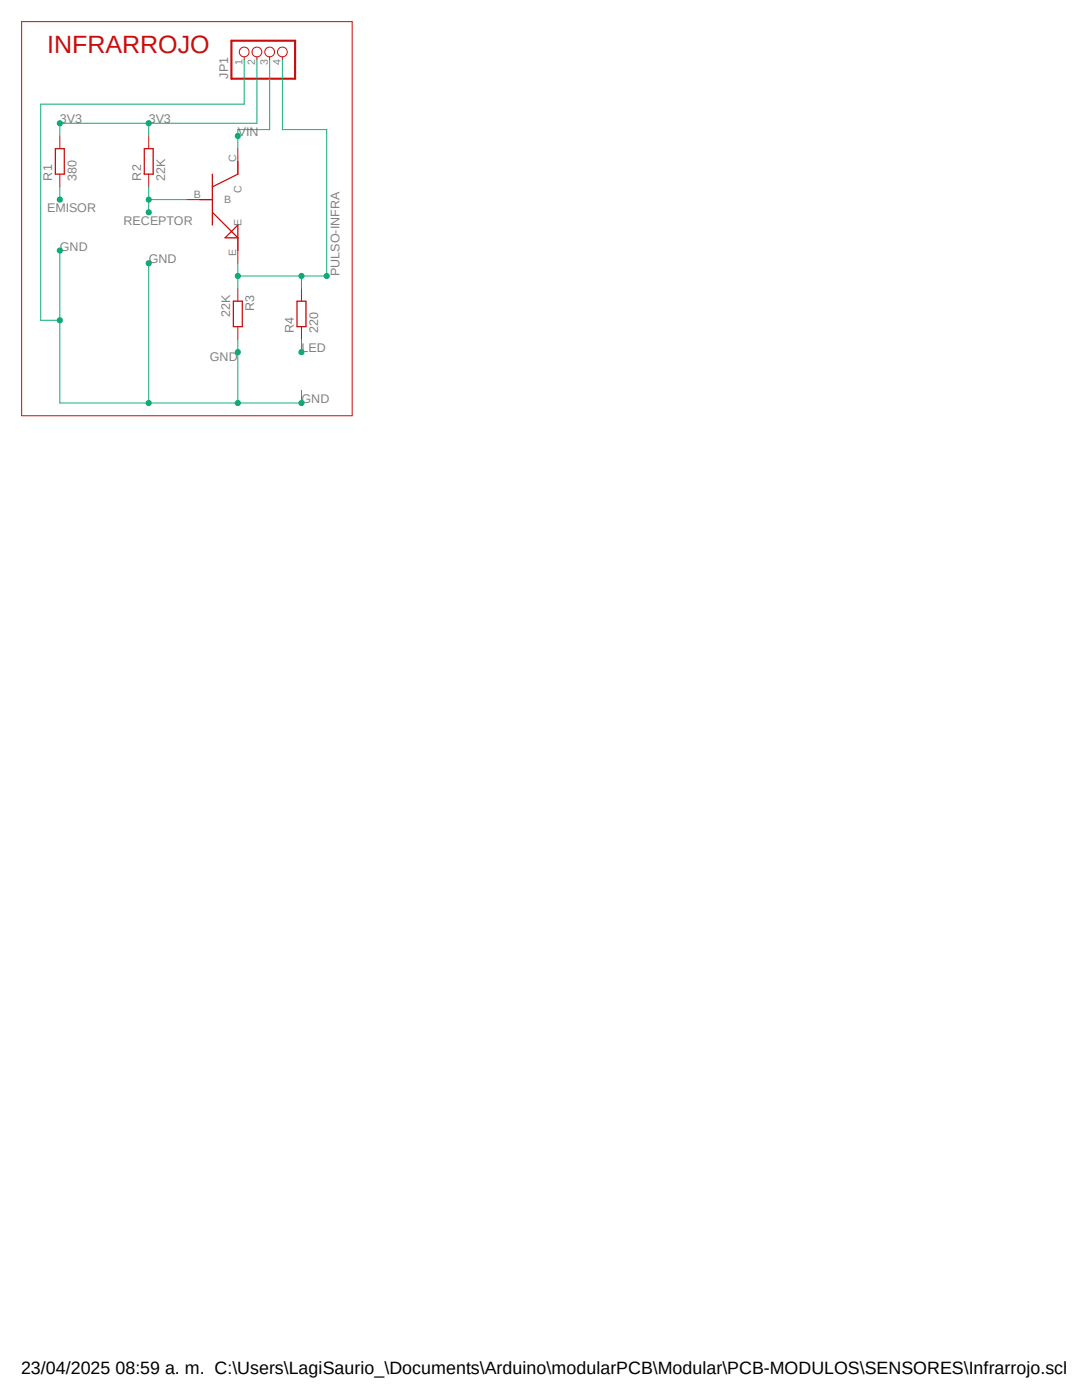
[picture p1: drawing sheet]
<svg xmlns="http://www.w3.org/2000/svg" width="216mm" height="279mm" viewBox="0 0 216 279" stroke-linecap="round" stroke-linejoin="round" font-family="sans-serif">
<path d="M4.2 4.2l66.2 78.9M70.4 4.2l-66.2 78.9" fill="none" stroke="#fff" stroke-width=".2"/>
<g fill="none" stroke="#c90d0c" stroke-width=".2">
<path d="M4.3 4.3h66v78.7h-66zM48.7 11.3v.6M51.3 11.3v.6M53.8 11.3v.6M56.3 11.3v.6M11.9 27.1v2.6M11.9 34.8v2.5M29.7 27.1v2.6M29.7 34.8v2.5M37.3 39.8h5.1M47.5 29.7v5.1M47.5 47.5v5"/>
<path d="M47.5 57.6v2.5M60.2 57.6v2.5M47.5 65.2v2.5M60.2 65.2v2.5"/>
<circle cx="48.7" cy="10.4" r=".98"/>
<circle cx="51.3" cy="10.4" r=".98"/>
<circle cx="53.8" cy="10.4" r=".98"/>
<circle cx="56.3" cy="10.4" r=".98"/>
</g>
<path d="M11 29.7h1.8v5.1h-1.8zM28.8 29.7h1.8v5.1h-1.8zM39.8 39.8h2.6M42.4 34.8v10.1M47.5 32.2v2.6l-5.1 2.5M42.4 42.4l5.1 5.1h-2.6l2.6-2.6v5.1M46.6 60.1h1.7v5.1h-1.7zM59.3 60.1h1.7v5.1h-1.7z" fill="none" stroke="#c90d0c" stroke-width=".25"/>
<path d="M46.2 8.1h12.7v7.6h-12.7z" fill="none" stroke="#c90d0c" stroke-width=".42"/>
<path d="M11.9 24.6v2.5" fill="none" stroke="#0dab76" stroke-width=".2"/>
<circle cx="11.9" cy="24.6" r=".51" fill="#0dab76"/>
<g fill="none" stroke="#0dab76" stroke-width=".2">
<path d="M29.7 24.6v2.5"/>
<circle cx="11.9" cy="24.6" r=".51"/>
</g>
<circle cx="29.7" cy="24.6" r=".51" fill="#0dab76"/>
<g fill="none" stroke="#0dab76" stroke-width=".2">
<path d="M51.3 11.9v12.7h-39.4M47.5 27.1v2.6"/>
<circle cx="29.7" cy="24.6" r=".51"/>
</g>
<circle cx="47.5" cy="27.1" r=".51" fill="#0dab76"/>
<g fill="none" stroke="#0dab76" stroke-width=".2">
<path d="M53.8 11.9v14h-6.3v1.2M60.2 77.9v2.5"/>
<circle cx="47.5" cy="27.1" r=".51"/>
</g>
<circle cx="60.2" cy="80.4" r=".51" fill="#0dab76"/>
<g fill="none" stroke="#0dab76" stroke-width=".2">
<path d="M47.5 67.7v2.6M47.5 80.4h12.7"/>
<circle cx="60.2" cy="80.4" r=".51"/>
</g>
<circle cx="47.5" cy="70.3" r=".51" fill="#0dab76"/>
<g fill="none" stroke="#0dab76" stroke-width=".2">
<path d="M29.7 52.5v27.9h17.8v-10.1"/>
<circle cx="47.5" cy="70.3" r=".51"/>
</g>
<circle cx="47.5" cy="80.4" r=".51" fill="#0dab76"/>
<g fill="none" stroke="#0dab76" stroke-width=".2">
<path d="M11.9 50v30.4h17.8"/>
<circle cx="47.5" cy="80.4" r=".51"/>
</g>
<circle cx="29.7" cy="80.4" r=".51" fill="#0dab76"/>
<g fill="none" stroke="#0dab76" stroke-width=".2">
<path d="M8.1 20.8v43.1h3.8"/>
<circle cx="29.7" cy="80.4" r=".51"/>
</g>
<circle cx="11.9" cy="63.9" r=".51" fill="#0dab76"/>
<g fill="none" stroke="#0dab76" stroke-width=".2">
<path d="M48.7 11.9v8.9h-40.6"/>
<circle cx="11.9" cy="63.9" r=".51"/>
</g>
<circle cx="29.7" cy="52.5" r=".51" fill="#0dab76"/>
<circle cx="29.7" cy="52.5" r=".51" fill="none" stroke="#0dab76" stroke-width=".2"/>
<circle cx="11.9" cy="50" r=".51" fill="#0dab76"/>
<g fill="none" stroke="#0dab76" stroke-width=".2">
<path d="M11.9 37.3v2.5"/>
<circle cx="11.9" cy="50" r=".51"/>
</g>
<circle cx="11.9" cy="39.8" r=".51" fill="#0dab76"/>
<g fill="none" stroke="#0dab76" stroke-width=".2">
<path d="M29.7 37.3v5.1M29.7 39.8h7.6"/>
<circle cx="11.9" cy="39.8" r=".51"/>
</g>
<circle cx="29.7" cy="39.8" r=".51" fill="#0dab76"/>
<circle cx="29.7" cy="39.8" r=".51" fill="none" stroke="#0dab76" stroke-width=".2"/>
<circle cx="29.7" cy="42.4" r=".51" fill="#0dab76"/>
<g fill="none" stroke="#0dab76" stroke-width=".2">
<path d="M60.2 67.7v2.6"/>
<circle cx="29.7" cy="42.4" r=".51"/>
</g>
<circle cx="60.2" cy="70.3" r=".51" fill="#0dab76"/>
<g fill="none" stroke="#0dab76" stroke-width=".2">
<path d="M47.5 52.5v5.1M47.5 55.1h12.7"/>
<circle cx="60.2" cy="70.3" r=".51"/>
</g>
<circle cx="47.5" cy="55.1" r=".51" fill="#0dab76"/>
<g fill="none" stroke="#0dab76" stroke-width=".2">
<path d="M65.2 55.1h-5v2.5"/>
<circle cx="47.5" cy="55.1" r=".51"/>
</g>
<circle cx="60.2" cy="55.1" r=".51" fill="#0dab76"/>
<circle cx="60.2" cy="55.1" r=".51" fill="none" stroke="#0dab76" stroke-width=".2"/>
<circle cx="65.2" cy="55.1" r=".51" fill="#0dab76"/>
<g fill="none" stroke="#0dab76" stroke-width=".2">
<path d="M56.3 11.9v14h8.9v29.2"/>
<circle cx="65.2" cy="55.1" r=".51"/>
</g>
<text font-size="5" fill="#c90d0c" x="9.4" y="10.7">INFRARROJO</text>
<text font-size="3.6" x="4.2" y="274.2">23/04/2025 08:59 a. m. C:\Users\LagiSaurio_\Documents\Arduino\modularPCB\Modular\PCB-MODULOS\SENSORES\Infrarrojo.sch (S</text>
<g font-size="2.5" fill="#808080">
<text x="45.6" y="15.7" transform="rotate(-90 45.6 15.7)">JP1</text>
<text x="11.9" y="24.6">3V3</text>
<text x="29.7" y="24.6">3V3</text>
<text x="47.5" y="27.1">VIN</text>
<text x="10.4" y="36" transform="rotate(-90 10.4 36)">R1</text>
<text x="15.2" y="36" transform="rotate(-90 15.2 36)">380</text>
<text x="28.2" y="36" transform="rotate(-90 28.2 36)">R2</text>
<text x="33" y="36" transform="rotate(-90 33 36)">22K</text>
<text x="9.4" y="42.4">EMISOR</text>
<text x="24.6" y="44.9">RECEPTOR</text>
<text x="11.9" y="50">GND</text>
<text x="29.7" y="52.5">GND</text>
<text x="67.7" y="55.1" transform="rotate(-90 67.7 55.1)">PULSO-INFRA</text>
<text x="45.9" y="63.3" transform="rotate(-90 45.9 63.3)">22K</text>
<text x="50.7" y="62.1" transform="rotate(-90 50.7 62.1)">R3</text>
<text x="58.6" y="66.5" transform="rotate(-90 58.6 66.5)">R4</text>
<text x="60.2" y="70.3">LED</text>
<text x="63.5" y="66.5" transform="rotate(-90 63.5 66.5)">220</text>
<text x="41.9" y="72.1">GND</text>
<text x="60.2" y="80.4">GND</text>
</g>
<g font-size="2.1" fill="#808080">
<text x="48.4" y="12.9" transform="rotate(-90 48.4 12.9)">1</text>
<text x="50.9" y="12.9" transform="rotate(-90 50.9 12.9)">2</text>
<text x="53.4" y="12.9" transform="rotate(-90 53.4 12.9)">3</text>
<text x="56" y="12.9" transform="rotate(-90 56 12.9)">4</text>
<text x="47.1" y="32.4" transform="rotate(-90 47.1 32.4)">C</text>
<text x="38.6" y="39.5">B</text>
<text x="44.7" y="40.6">B</text>
<text x="48.2" y="38.6" transform="rotate(-90 48.2 38.6)">C</text>
<text x="48.2" y="45.1" transform="rotate(-90 48.2 45.1)">E</text>
<text x="47.1" y="51.2" transform="rotate(-90 47.1 51.2)">E</text>
</g>
</svg>
